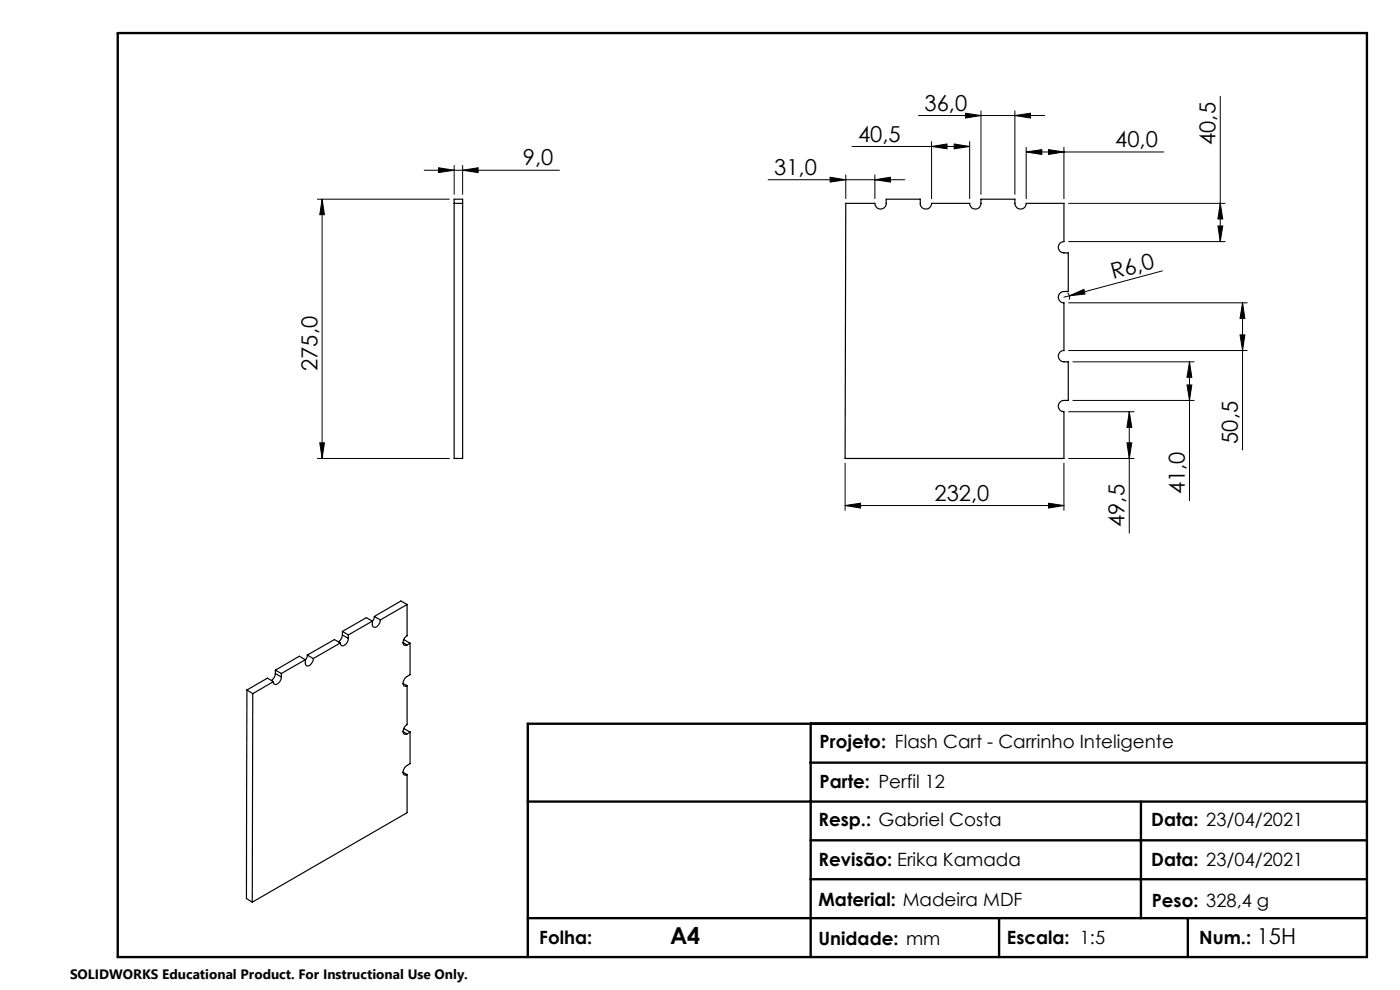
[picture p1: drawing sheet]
<svg xmlns="http://www.w3.org/2000/svg" width="297mm" height="210mm" viewBox="0 0 297 210" stroke-linecap="round" stroke-linejoin="round" font-family="sans-serif">
<g fill="none" stroke="#000" stroke-width=".21">
<path d="M90 36.1h28.7M93 35.6l3.3 .5-3.3 .5zM96.3 35.1v6.1M98.1 36.1l3.3-.5v1zM98.1 35.1v6.1M162.9 38.1h29M176.1 37.6l3.3 .5-3.3 .5zM179.4 37.1v5M180.7 31.1h25M185.6 38.1l3.3-.5v1zM185.6 37.1v5M194.8 24.5h26.9"/>
<path d="M197.6 31.1l3.3-.6v1.1zM197.6 30v12.1M202.4 30.5l3.3 .6-3.3 .5zM204.8 24l3.3 .5-3.3 .5zM205.7 30v12.1M208.1 23.5v17.7M215.3 24.5l3.3-.5v1zM215.3 23.5v17.7M217.7 32.2l3.3-.5v1.1zM217.7 31.2v10.9M217.7 32.2h29.2M222.4 31.7l3.3 .5-3.3 .6z"/>
<path d="M225.7 31.2v10.9M258.9 20.4v30.9M67.3 42.3h28M68.3 42.3l.5 3.2h-1zM68.3 42.3v55M226.7 51.3h33.2M226.7 43.1h33.2M246.6 57.5l-19.7 5.3M258.4 47.9h1l-.5 3.4zM258.9 43.1l.5 3.4h-1zM226.5 62.1l.2 .3a1.2 1.2 0 0 1 .1 1.2M226.7 74.4h37.9"/>
<path d="M226.7 64.2h37.9M226.9 62.8l-1.2 .2M226.9 62.8l3-1.4 .3 1zM227.6 76.8h25.7M252.3 76.8l.5 3.2h-1zM252.3 76.8v29.4M263.1 71h1l-.5 3.4zM263.6 64.2l.5 3.3h-1zM263.6 64.2v31.3M67.3 97.3h28M67.8 93.9h1l-.5 3.4zM179.3 98.2v10.1"/>
<path d="M225.7 98.2v10.1M226.7 97.3h13.9M226.7 87.3h13.9M227.6 84.9h25.7M239.1 93.9h1l-.5 3.4zM239.6 87.3l.5 3.4h-1zM239.6 87.3v25.8M251.8 81.7h1l-.5 3.2zM179.3 107.2l3.3-.5v1.1zM179.3 107.2h46.4M222.4 106.7l3.3 .5-3.3 .6z"/>
</g>
<path d="M25 7h265v196h-265zM172 153.5v49.5M290 153.5h-178v49.5M112 170h178M172 178.3h118M172 161.8h118M242 170v24.8M112 194.8h178M172 186.5h118M211.9 194.8v8.2M252 194.8v8.2" fill="none" stroke="#000" stroke-width=".5"/>
<g fill="#000">
<path d="M226.9 62.8l3-1.4 .3 1z"/>
<path d="M202.4 30.5l3.3 .6-3.3 .5zM197.6 31.1l3.3-.6v1.1zM185.6 38.1l3.3-.5v1zM176.1 37.6l3.3 .5-3.3 .5zM222.4 31.7l3.3 .5-3.3 .6zM217.7 32.2l3.3-.5v1.1z"/>
<path d="M215.3 24.5l3.3-.5v1zM204.8 24l3.3 .5-3.3 .5z"/>
<path d="M239.6 87.3l.5 3.4h-1zM239.1 93.9h1l-.5 3.4z"/>
<path d="M251.8 81.7h1l-.5 3.2zM252.3 76.8l.5 3.2h-1zM263.1 71h1l-.5 3.4zM263.6 64.2l.5 3.3h-1zM258.4 47.9h1l-.5 3.4zM258.9 43.1l.5 3.4h-1zM67.8 93.9h1l-.5 3.4zM68.3 42.3l.5 3.2h-1z"/>
<path d="M179.3 107.2l3.3-.5v1.1zM222.4 106.7l3.3 .5-3.3 .6zM93 35.6l3.3 .5-3.3 .5zM98.1 36.1l3.3-.5v1z"/>
</g>
<g fill="none" stroke="#000" stroke-width=".25">
<path d="M96.3 43.1v54.2h1.8v-54.2M96.3 43.1v-.8h1.8v.8M96.3 43.1h1.8M179.4 43.1h6.2a1.2 1.2 0 0 0 1.2 1.2 1.2 1.2 0 0 0 1.2-1.2v-.8h7.2a1.57 1.57 0 0 0 .6 1.9 1.2 1.2 0 0 0 1.8-1.1h8.1a1.2 1.2 0 0 0 1.2 1.2 1.2 1.2 0 0 0 1.2-1.2v-.8h7.2a1.95 1.95 0 0 0 .4 1.8 1.18 1.18 0 0 0 1.3 .1 1.18 1.18 0 0 0 .7-1.1h8v8.2a1.2 1.2 0 0 0-1.2 1.1 1.2 1.2 0 0 0 1.2 1.2h.9v8.2a1.87 1.87 0 0 0-1.8 .5 1.18 1.18 0 0 0-.2 1.2 1.18 1.18 0 0 0 1.1 .7v10.2a1.2 1.2 0 0 0-1.2 1.2 1.2 1.2 0 0 0 1.2 1.2h.9v8.1a2.01 2.01 0 0 0-1.8 .4 1.2 1.2 0 0 0-.2 1.3 1.2 1.2 0 0 0 1.1 .7v10h-46.4zM64.8 139.9l-5.1 3M64.8 139.9l-1.3-.7-5.1 3M65.2 139l-.1 .6-.3 .4M65.2 139l1.3 .7M66.5 139.7a1.32 1.32 0 0 1-1.6 1.5l-.1-1.3M72.2 136.4l-5.7 3.3M72.2 136.4l-1.3-.7-5.7 3.3M72.6 134.7a1.98 1.98 0 0 1-.8 1.5"/>
<path d="M72.6 134.7l1.3 .7M72.6 133.9l1.3 .8M72.6 133.9v.8M73.9 135.4a1.51 1.51 0 0 1-1.4 1.6l-.3-.6M73.9 134.7v.7M79 131.8l-5.1 2.9M79 131.8l-1.3-.8-5.1 2.9M79.4 130.8l-.1 .6-.3 .5M79.4 130.8l1.3 .7M80.7 131.5a1.27 1.27 0 0 1-1.5 1.5l-.2-1.2M85.5 136.3l.9 .5M85.6 135.7l1.4 .7"/>
<path d="M86.4 128.2v6.7a1.33 1.33 0 0 0-.6 2l.6-.1M86.4 128.2l-5.7 3.3M86.4 128.2l-1.3-.7-5.7 3.3M87 136.4v6.7a2.01 2.01 0 0 0-1.5 1.8 .52 .52 0 0 0 .2 .6 .52 .52 0 0 0 .7-.1M87 136.4l-.6 .4M52.4 146.4l-.1 44.2 1.2 .8M52.4 146.4l1.2 .7M53.6 147.1l-.1 44.3M58 144.6l-4.4 2.5M58 144.6l-1.3-.7-4.3 2.5M58.4 142.9a1.82 1.82 0 0 1-.8 1.4M58.4 142.9l1.3 .7"/>
<path d="M58.4 142.2l1.3 .7M58.4 142.2v.7M59.7 143.6a1.51 1.51 0 0 1-1.4 1.6l-.3-.6M59.7 142.9v.7M85.5 145l.9 .4M85.5 155.2l.9 .5M85.6 154.6l1.4 .7M86.4 145.4v8.3a1.36 1.36 0 0 0-.6 2.1l.6-.1M87 155.3v6.7l-.6 .4a1.33 1.33 0 0 0-.6 2l.6-.1M87 155.3l-.6 .4M85.5 163.8l.9 .5M86.4 164.3v8.1l-32.9 19"/>
</g>
<text font-size="4.9" x="142.1" y="200.2">A4</text>
<g font-size="4.7">
<text x="196.1" y="23.5">36,0</text>
<text x="110.9" y="35.1">9,0</text>
<text x="182" y="30">40,5</text>
<text x="236.6" y="31.2">40,0</text>
<text x="257.9" y="30.8" transform="rotate(-90 257.9 30.8)">40,5</text>
<text x="164.2" y="37.1">31,0</text>
<text x="236.1" y="59.2" transform="rotate(-15 236.1 59.2)">R6,0</text>
<text x="67.3" y="78.7" transform="rotate(-90 67.3 78.7)">275,0</text>
<text x="262.6" y="94.1" transform="rotate(-90 262.6 94.1)">50,5</text>
<text x="198.2" y="106.2">232,0</text>
<text x="251.3" y="104.9" transform="rotate(-90 251.3 104.9)">41,0</text>
<text x="238.6" y="111.8" transform="rotate(-90 238.6 111.8)">49,5</text>
<text x="266.6" y="200.2">15H</text>
</g>
<g font-size="3.9">
<text x="173.9" y="158.6">Projeto: Flash Cart - Carrinho Inteligente</text>
<text x="173.9" y="167.2">Parte: Perfil 12</text>
<text x="173.6" y="175.1">Resp.: Gabriel Costa</text>
<text x="244.2" y="175.3">Data: 23/04/2021</text>
<text x="173.6" y="183.7">Revisão: Erika Kamada</text>
<text x="244.2" y="183.7">Data: 23/04/2021</text>
<text x="173.6" y="192.2">Material: Madeira MDF</text>
<text x="244.3" y="192.3">Peso: 328,4 g</text>
<text x="114.4" y="200.2">Folha:</text>
<text x="173.6" y="200.4">Unidade: mm</text>
<text x="213.6" y="200.2">Escala: 1:5</text>
<text x="254.4" y="200.2">Num.:</text>
</g>
<text font-size="2.9" x="14.9" y="207.6">SOLIDWORKS Educational Product. For Instructional Use Only.</text>
</svg>
